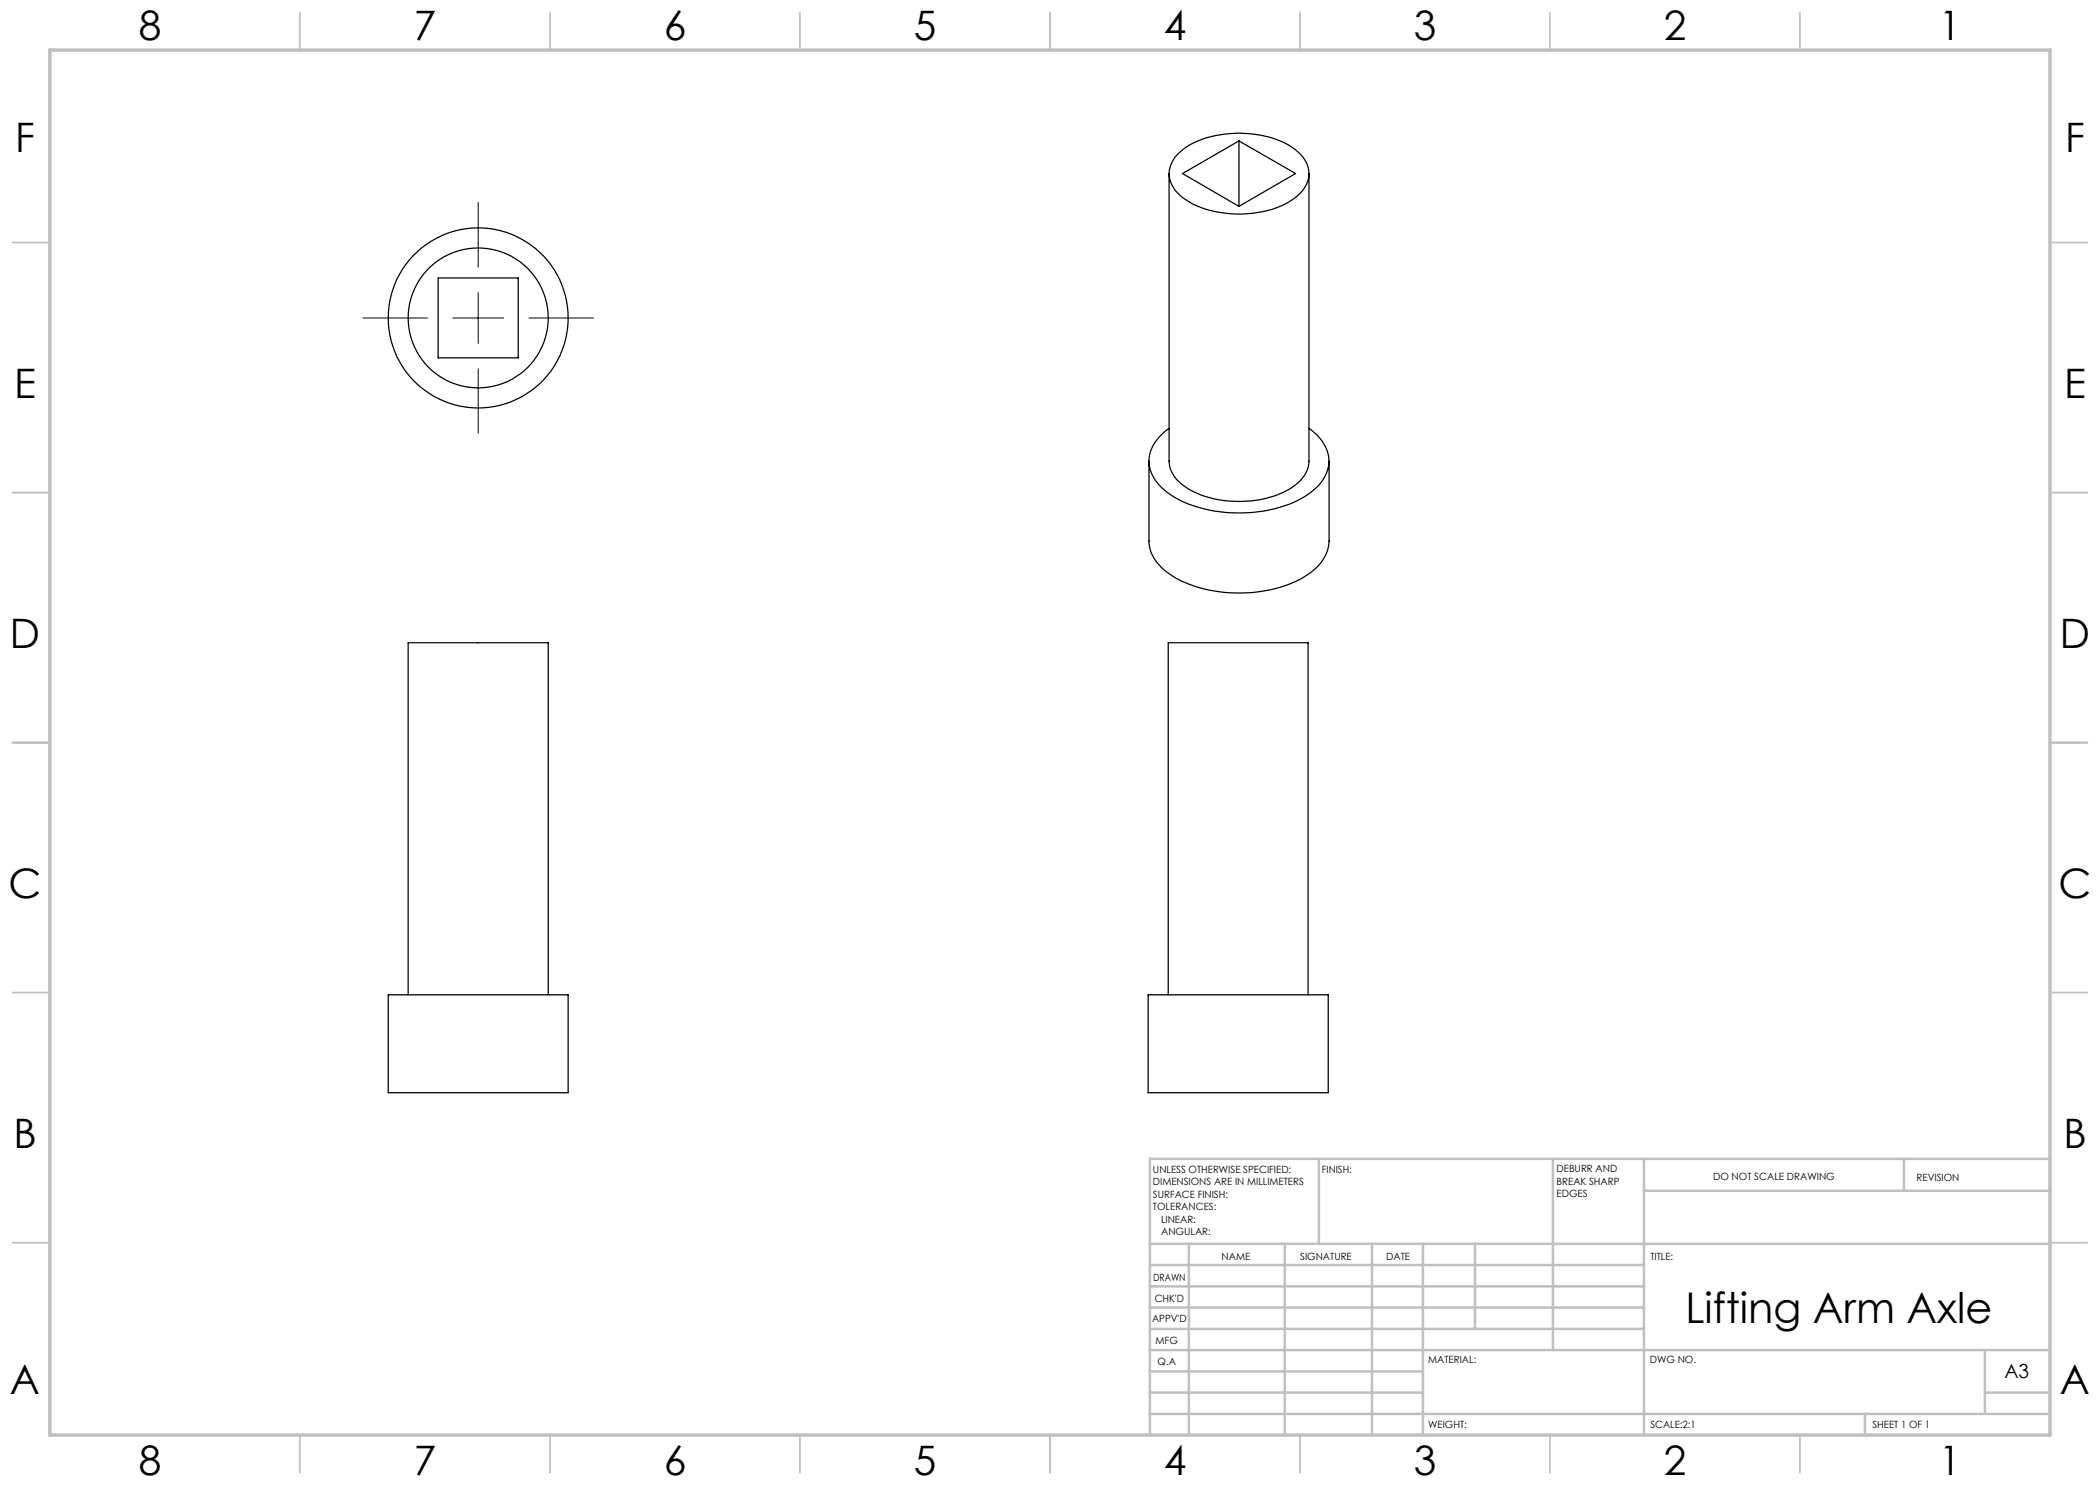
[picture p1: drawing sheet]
<svg xmlns="http://www.w3.org/2000/svg" width="420mm" height="297mm" viewBox="0 0 420 297" stroke-linecap="round" stroke-linejoin="round" font-family="sans-serif">
<path d="M95.6 40.5v12.9M95.6 58.5v10.2M72.6 63.6h12.9M90.6 63.6h10.1M95.6 73.8v12.9M105.8 63.6h12.9" fill="none" stroke="#000" stroke-width=".2"/>
<g fill="none" stroke="#c0c0c0" stroke-width=".35">
<path d="M60 2.5v7.5M110 2.5v7.5M160 2.5v7.5M210 2.5v7.5M260 2.5v7.5M310 2.5v7.5M360 2.5v7.5M2.5 48.5h7.5M410 48.5h7.5M2.5 98.5h7.5M410 98.5h7.5M2.5 148.5h7.5"/>
<path d="M410 148.5h7.5M2.5 198.5h7.5M410 198.5h7.5M2.5 248.5h7.5M410 248.5h7.5M60 287v7.5M110 287v7.5M160 287v7.5M210 287v7.5M260 287v7.5M310 287v7.5M360 287v7.5"/>
</g>
<g fill="none" stroke="#c0c0c0" stroke-width=".5">
<path d="M263.8 231.8v17M310.6 231.8v38.2M328.8 231.8v55.2M328.8 238.2h81.2M380.8 231.8v6.4M410 231.8h-180v55.2M230 248.8h180M230 257.3h98.8M230 253h98.8M237.8 248.8v38.2M257 248.8v38.2M274.4 248.8v38.2"/>
<path d="M284.6 248.8v38.2M295 248.8v17M230 265.8h98.8M230 261.5h98.8M230 278.5h54.6M230 274.3h54.6M230 270h180M397 278.5h13M397 270v12.8M230 282.8h180M373 282.8v4.2"/>
</g>
<path d="M10 10h400v277h-400z" fill="none" stroke="#c0c0c0" stroke-width=".7"/>
<g fill="none" stroke="#000" stroke-width=".25">
<path d="M233.8 34.7v57.5a6.6 6.6 0 0 0 3.4 5.3 21.6 21.6 0 0 0 17.3 1.8 10.5 10.5 0 0 0 7-5.4l.3-1.7v-57.5M235.5 30.9a16.9 16.9 0 0 1 11.3-4.2 19.4 19.4 0 0 1 12.2 3.2 5.6 5.6 0 0 1 2.2 7.1 11.8 11.8 0 0 1-7.6 5.1 22.2 22.2 0 0 1-15.7-1.7 6.9 6.9 0 0 1-4.1-5.7l.2-1.1 .4-1.1zM247.8 28.2l-11.3 6.5 11.3 6.6M247.8 28.2l11.3 6.5-11.3 6.6M247.8 28.2v13.1M87.6 55.6h16v16h-16zM229.8 92.2v16a8.4 8.4 0 0 0 4.5 6.9 26.5 26.5 0 0 0 17.4 3.3 21.2 21.2 0 0 0 11.6-4.9 7.8 7.8 0 0 0 2.5-5.3v-16M233.8 85.7a7.9 7.9 0 0 0-3.9 7.5 10.2 10.2 0 0 0 6 6.8 28.8 28.8 0 0 0 23.8 0 10.6 10.6 0 0 0 5.9-6.2 7.3 7.3 0 0 0-2.9-7.4l-.9-.7M77.6 199h36v19.5h-36zM81.6 199v-70.5h28v70.5M229.6 199h36v19.5h-36zM233.6 199v-70.5h28v70.5"/>
<circle cx="95.6" cy="63.6" r="18"/>
<circle cx="95.6" cy="63.6" r="14"/>
</g>
<text font-size="8.5" x="337.1" y="264.5">Lifting Arm Axle</text>
<g font-size="8.1">
<text x="27.8" y="8">8</text>
<text x="82.8" y="8">7</text>
<text x="132.8" y="8">6</text>
<text x="182.8" y="8">5</text>
<text x="232.8" y="8">4</text>
<text x="282.8" y="8">3</text>
<text x="332.8" y="8">2</text>
<text x="387.8" y="8">1</text>
<text x="3" y="30.4">F</text>
<text x="413" y="30.4">F</text>
<text x="2.8" y="79.6">E</text>
<text x="412.8" y="79.6">E</text>
<text x="2" y="129.6">D</text>
<text x="412" y="129.6">D</text>
<text x="1.7" y="179.6">C</text>
<text x="411.7" y="179.6">C</text>
<text x="2.7" y="229.6">B</text>
<text x="412.7" y="229.6">B</text>
<text x="2" y="278.9">A</text>
<text x="412" y="278.9">A</text>
<text x="27.8" y="295">8</text>
<text x="82.8" y="295">7</text>
<text x="132.8" y="295">6</text>
<text x="182.8" y="295">5</text>
<text x="232.8" y="295">4</text>
<text x="282.8" y="295">3</text>
<text x="332.8" y="295">2</text>
<text x="387.8" y="295">1</text>
</g>
<text font-size="3.9" x="400.9" y="275.5">A3</text>
<g font-size="2">
<text x="230.6" y="234.6">UNLESS OTHERWISE SPECIFIED:</text>
<text x="230.6" y="237.1">DIMENSIONS ARE IN MILLIMETERS</text>
<text x="230.6" y="239.6">SURFACE FINISH:</text>
<text x="264.4" y="234.6">FINISH:</text>
<text x="311.3" y="234.5">DEBURR AND</text>
<text x="311.3" y="237">BREAK SHARP</text>
<text x="311.3" y="239.5">EDGES</text>
<text x="342.6" y="236">DO NOT SCALE DRAWING</text>
<text x="383.3" y="236.2">REVISION</text>
<text x="230.6" y="242.1">TOLERANCES:</text>
<text x="232.2" y="244.6">LINEAR:</text>
<text x="232.2" y="247.1">ANGULAR:</text>
<text x="244.3" y="252">NAME</text>
<text x="260" y="251.9">SIGNATURE</text>
<text x="277.2" y="251.9">DATE</text>
<text x="330.1" y="251.9">TITLE:</text>
<text x="230.6" y="256.1">DRAWN</text>
<text x="230.9" y="260.3">CHK'D</text>
<text x="230.4" y="264.4">APPV'D</text>
<text x="231.1" y="268.8">MFG</text>
<text x="231.5" y="273">Q.A</text>
<text x="285.6" y="272.5">MATERIAL:</text>
<text x="330" y="272.5">DWG NO.</text>
<text x="285.6" y="285.5">WEIGHT:</text>
<text x="330.1" y="285.6">SCALE:2:1</text>
<text x="374.5" y="285.6">SHEET 1 OF 1</text>
</g>
</svg>
